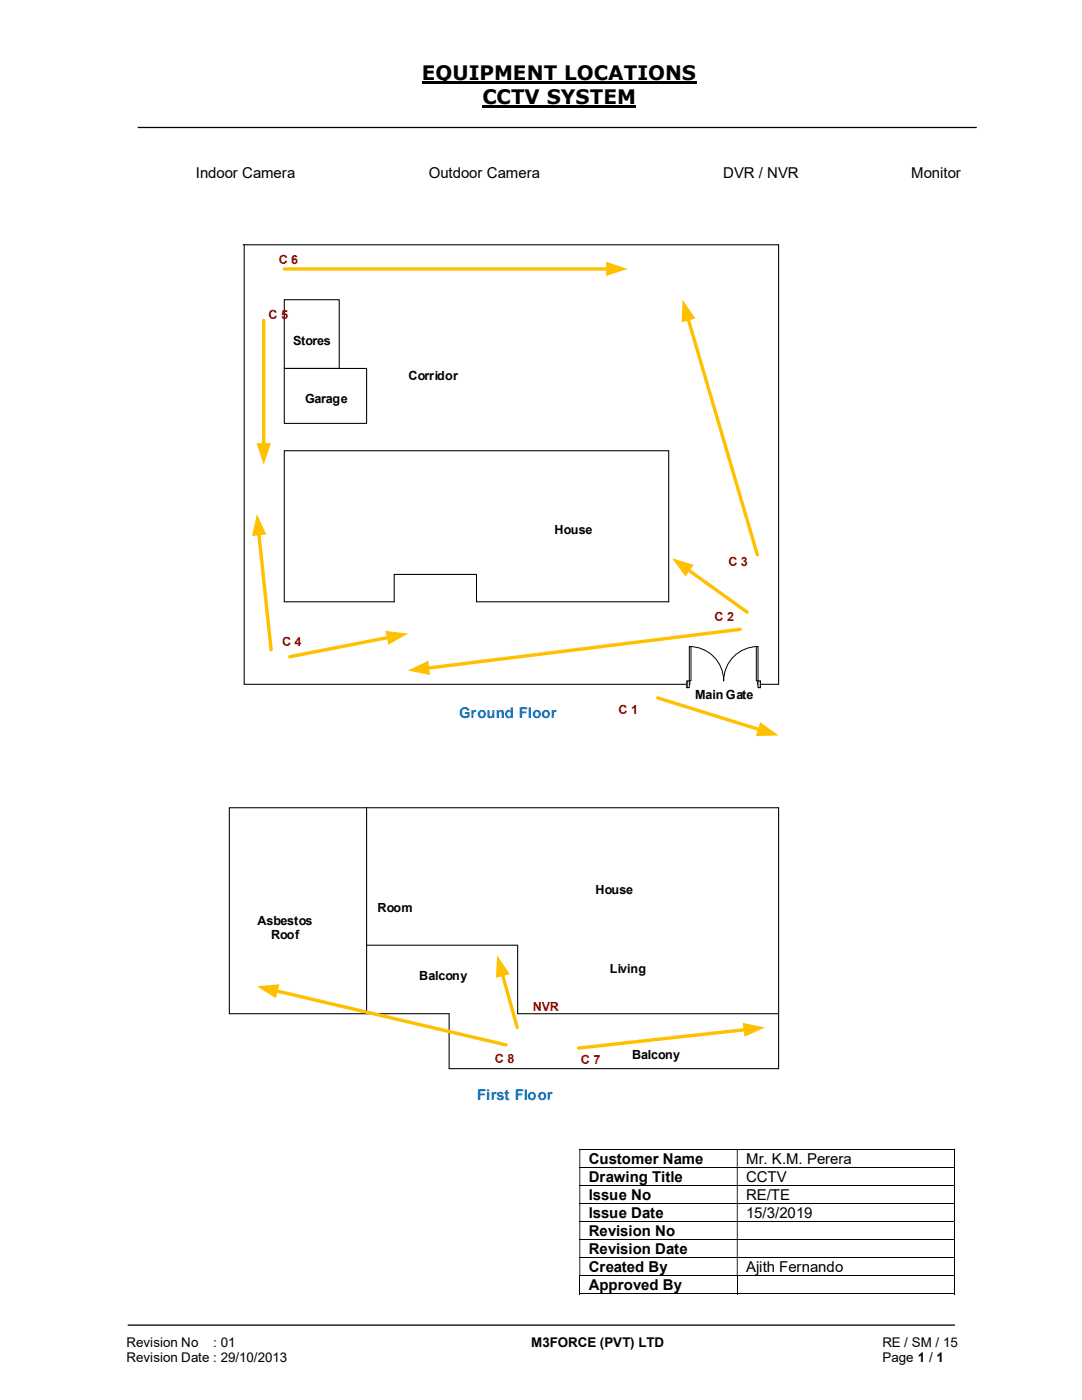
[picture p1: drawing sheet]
<svg xmlns="http://www.w3.org/2000/svg" width="216mm" height="279mm" viewBox="0 0 216 279" stroke-linecap="round" stroke-linejoin="round" font-family="sans-serif">
<path d="M84.2 16.5h54.8M96.3 21.3h30.7" fill="none" stroke="#000" stroke-width=".42"/>
<path d="M27.5 25.4h167.4M25.5 264.5h165" fill="none" stroke="#000" stroke-width=".25"/>
<path d="M48.5 48.9h106.9v87.7h-106.7v-87.7M56.7 90h76.7v30.1h-38.3v-5.5h-16.4v5.5h-22zM45.8 161.2h109.6v52.1h-65.8v-11h-43.8zM73.2 161.2v41.1M73.2 188.6h30.1v13.7" fill="none" stroke="#000" stroke-width=".21"/>
<path d="M56.7 59.8h11v13.7h-11z" fill="#fff"/>
<path d="M56.7 59.8h11v13.7h-11z" fill="none" stroke="#000" stroke-width=".21"/>
<path d="M51.6 106.5l2.5 23.2" fill="none" stroke="#ffc000" stroke-width=".68"/>
<path d="M51.3 102.6l1.8 4.1-2.8 .3z" fill="#ffc000"/>
<path d="M147.7 125.6l-62.4 7.7" fill="none" stroke="#ffc000" stroke-width=".68"/>
<path d="M81.4 133.8l4.1-1.9 .3 2.8z" fill="#ffc000"/>
<path d="M131.2 139.3l20.4 6.3" fill="none" stroke="#ffc000" stroke-width=".68"/>
<path d="M151.7 144.1l3.7 2.7-4.6 .1z" fill="#ffc000"/>
<path d="M148.7 205.5l-33.3 3.7" fill="none" stroke="#ffc000" stroke-width=".68"/>
<path d="M148.2 204.1l4.4 1-4.1 1.8z" fill="#ffc000"/>
<path d="M56.7 73.5h16.5v11h-16.5z" fill="#fff"/>
<path d="M56.7 73.5h16.5v11h-16.5z" fill="none" stroke="#000" stroke-width=".21"/>
<path d="M137.1 135.8h14.6v1.5h-14.6z" fill="#fff"/>
<path d="M137.1 135.8h14.6v1.5h-14.6z" fill="none" stroke="#fff" stroke-width=".2"/>
<path d="M151.3 135.9v1.3h.4v-1.3zM137.1 135.9h.4v1.3h-.4z" fill-rule="evenodd" fill="#fff"/>
<path d="M137.5 136.2v-.3h-.4v1.3h.4v-.6M151.3 136.2v-.3h.4v1.3h-.4v-.6" fill="none" stroke="#000" stroke-width=".2"/>
<path d="M151.1 136.2v.4h.2v-.4zM137.5 136.2h.2v.4h-.2z" fill-rule="evenodd" fill="#fff"/>
<path d="M137.1 135.9v1.3M137.5 136.2h.2v.4h-.2M137.5 129a6.8 6.8 0 0 1 6.9 6.9 6.8 6.8 0 0 1 6.9-6.9M151.3 136.2h-.2v.4h.2M151.7 135.9v1.3" fill="none" stroke="#000" stroke-width=".2"/>
<path d="M137.5 129h.4v6.9h-.4z" fill-rule="evenodd" fill="#fff"/>
<path d="M137.5 129h.4v6.9h-.4z" fill="none" stroke="#000" stroke-width=".2"/>
<path d="M150.9 129h.4v6.9h-.4z" fill-rule="evenodd" fill="#fff"/>
<path d="M150.9 129h.4v6.9h-.4z" fill="none" stroke="#000" stroke-width=".2"/>
<path d="M137.3 113.7l11.8 8.5" fill="none" stroke="#ffc000" stroke-width=".68"/>
<path d="M134.1 111.4l4.3 1.3-1.6 2.4z" fill="#ffc000"/>
<path d="M56.7 53.7h64.6" fill="none" stroke="#ffc000" stroke-width=".68"/>
<path d="M120.9 52.2l4.3 1.5-4.3 1.4z" fill="#ffc000"/>
<path d="M52.6 63.9v24.9" fill="none" stroke="#ffc000" stroke-width=".68"/>
<path d="M51.2 88.4h2.9l-1.5 4.3z" fill="#ffc000"/>
<path d="M137.3 63.6l13.8 47.1" fill="none" stroke="#ffc000" stroke-width=".68"/>
<path d="M136.2 59.8l2.6 3.7-2.8 .8z" fill="#ffc000"/>
<path d="M77.6 127.2l-19.8 3.9" fill="none" stroke="#ffc000" stroke-width=".68"/>
<path d="M76.9 125.9l4.5 .5-3.9 2.3z" fill="#ffc000"/>
<path d="M103.3 202.3h52.1" fill="none" stroke="#000" stroke-width=".21"/>
<path d="M55.1 197.7l45.9 10.8" fill="none" stroke="#ffc000" stroke-width=".68"/>
<path d="M51.3 196.8l4.5-.4-.7 2.8z" fill="#ffc000"/>
<path d="M100.2 194.4l3 10.7" fill="none" stroke="#ffc000" stroke-width=".68"/>
<path d="M99.2 190.7l2.5 3.7-2.7 .8z" fill="#ffc000"/>
<g fill="none" stroke="#000" stroke-width=".2">
<path d="M115.6 229.4h74.8M115.6 233h74.8M115.6 236.6h74.8M190.5 229.4v3.5M190.5 233v3.5M190.5 236.7v3.4M115.6 240.2h74.8M115.6 243.8h74.8M115.6 247.4h74.8M115.6 251h74.8M115.6 254.6h74.8M115.6 258.2h31.4"/>
<path d="M115.7 254.7v3.6M147.1 254.7v3.6M147.2 258.2h43.2M190.5 240.2v3.5M190.5 243.8v3.5M190.5 247.5v3.4M190.5 251.1v3.5M190.5 254.7v3.6"/>
</g>
<g fill="#000">
<path d="M190.4 229.3h.1v.1h-.1zM115.6 229.4h.2v3.5h-.2zM147 229.4h.2v3.5h-.2z" fill-rule="evenodd"/>
<path d="M190.4 232.9h.1v.1h-.1zM115.6 233h.2v3.5h-.2zM147 233h.2v3.5h-.2z" fill-rule="evenodd"/>
<path d="M190.4 236.5h.1v.2h-.1zM115.6 236.7h.2v3.4h-.2zM147 236.7h.2v3.4h-.2z" fill-rule="evenodd"/>
<path d="M190.4 240.1h.1v.1h-.1zM115.6 240.2h.2v3.5h-.2zM147 240.2h.2v3.5h-.2z" fill-rule="evenodd"/>
<path d="M190.4 243.7h.1v.1h-.1zM115.6 243.8h.2v3.5h-.2zM147 243.8h.2v3.5h-.2z" fill-rule="evenodd"/>
<path d="M190.4 247.3h.1v.2h-.1zM115.6 247.5h.2v3.4h-.2zM147 247.5h.2v3.4h-.2z" fill-rule="evenodd"/>
<path d="M190.4 250.9h.1v.2h-.1zM115.6 251.1h.2v3.5h-.2zM147 251.1h.2v3.5h-.2z" fill-rule="evenodd"/>
</g>
<path d="M190.4 254.6h.1v.1h-.1zM190.4 258.1h.1v.2h-.1z" fill="#000"/>
<g font-size="4">
<text x="84.2" y="16">EQUIPMENT LOCATIONS</text>
<text x="96.3" y="20.8">CCTV SYSTEM</text>
</g>
<g font-size="3">
<text x="39.1" y="35.5">Indoor Camera</text>
<text x="85.6" y="35.5">Outdoor Camera</text>
<text x="144.3" y="35.5">DVR / NVR</text>
<text x="181.8" y="35.5">Monitor</text>
<text x="117.5" y="232.2">Customer Name</text>
<text x="148.9" y="232.2">Mr. K.M. Perera</text>
<text x="117.5" y="235.8">Drawing Title</text>
<text x="117.5" y="239.5">Issue No</text>
<text x="148.9" y="235.8">CCTV</text>
<text x="148.9" y="239.5">RE/TE</text>
<text x="117.5" y="243">Issue Date</text>
<text x="148.9" y="243">15/3/2019</text>
<text x="117.5" y="246.7">Revision No</text>
<text x="117.5" y="250.3">Revision Date</text>
<text x="117.5" y="253.9">Created By</text>
<text x="117.5" y="257.5">Approved By</text>
<text x="148.9" y="253.9">Ajith Fernando</text>
</g>
<g font-size="3" fill="#0070c0">
<text x="91.6" y="143.3">Ground Floor</text>
<text x="95.2" y="219.5">First Floor</text>
</g>
<g font-size="2.7">
<text x="25.2" y="268.8">Revision No</text>
<text x="42.6" y="268.8">: 01</text>
<text x="106" y="268.8">M3FORCE (PVT) LTD</text>
<text x="176.1" y="268.8">RE / SM / 15</text>
<text x="25.2" y="271.8">Revision Date : 29/10/2013</text>
<text x="176.1" y="271.8">Page 1 / 1</text>
</g>
<g font-size="2.5" fill="#c00000">
<text x="55.6" y="52.7">C 6</text>
<text x="53.6" y="63.7">C 5</text>
<text x="145.3" y="113">C 3</text>
<text x="142.6" y="124">C 2</text>
<text x="56.3" y="128.9">C 4</text>
<text x="123.4" y="142.6">C 1</text>
<text x="106.3" y="201.8">NVR</text>
<text x="98.8" y="212">C 8</text>
<text x="115.9" y="212.4">C 7</text>
</g>
<g font-size="2.5">
<text x="58.5" y="68.9">Stores</text>
<text x="81.5" y="75.9">Corridor</text>
<text x="60.9" y="80.5">Garage</text>
<text x="110.7" y="106.6">House</text>
<text x="138.7" y="139.4">Main Gate</text>
<text x="118.8" y="178.5">House</text>
<text x="51.4" y="184.6">Asbestos</text>
<text x="75.4" y="181.9">Room</text>
<text x="54.1" y="187.5">Roof</text>
<text x="83.7" y="195.6">Balcony</text>
<text x="121.7" y="194.2">Living</text>
<text x="126.1" y="211.4">Balcony</text>
</g>
</svg>
